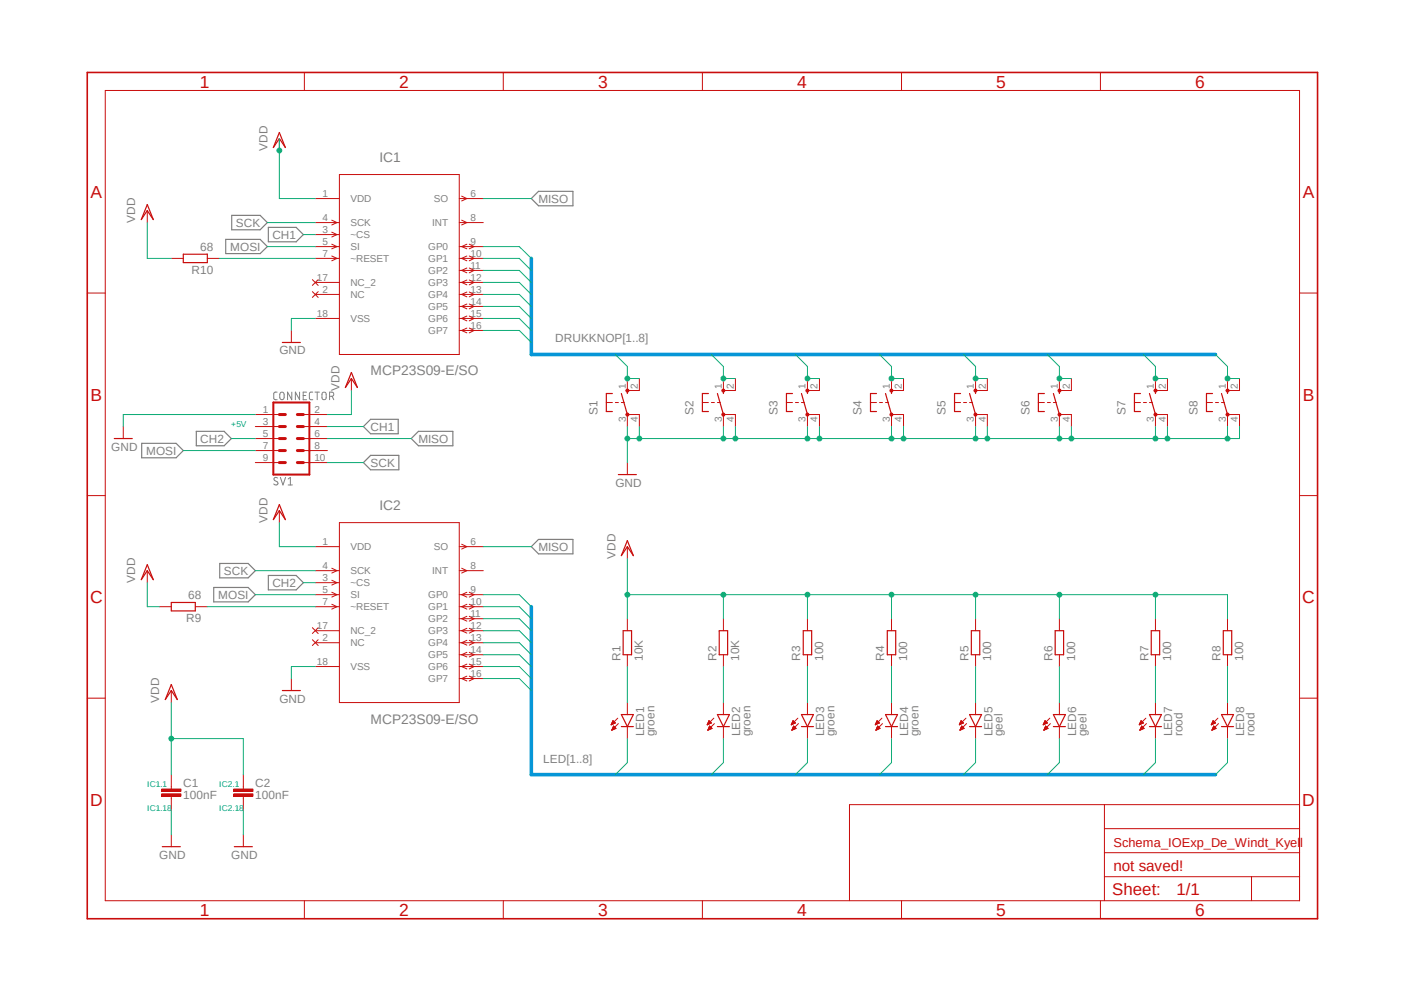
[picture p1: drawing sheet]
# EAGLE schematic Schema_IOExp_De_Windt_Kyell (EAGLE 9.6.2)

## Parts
C1  100nF  CAPACITORC0805K  [C0805K]
C2  100nF  CAPACITORC0805K  [C0805K]
CONNECTOR  SV1  CONN_05X2SHD  [2X5-SHROUDED]
IC1  MCP23S09-E/SO  [SOIC127P1030X265-18N]
IC2  MCP23S09-E/SO  [SOIC127P1030X265-18N]
LED1  groen  LEDCHIPLED_0805  [CHIPLED_0805]
LED2  groen  LEDCHIPLED_0805  [CHIPLED_0805]
LED3  groen  LEDCHIPLED_0805  [CHIPLED_0805]
LED4  groen  LEDCHIPLED_0805  [CHIPLED_0805]
LED5  geel  LEDCHIPLED_0805  [CHIPLED_0805]
LED6  geel  LEDCHIPLED_0805  [CHIPLED_0805]
LED7  rood  LEDCHIPLED_0805  [CHIPLED_0805]
LED8  rood  LEDCHIPLED_0805  [CHIPLED_0805]
R1  10K  R-EU_R0805  [R0805]
R2  10K  R-EU_R0805  [R0805]
R3  100  R-EU_R0805  [R0805]
R4  100  R-EU_R0805  [R0805]
R5  100  R-EU_R0805  [R0805]
R6  100  R-EU_R0805  [R0805]
R7  100  R-EU_R0805  [R0805]
R8  100  R-EU_R0805  [R0805]
R9  68  R-EU_R0805  [R0805]
R10  68  R-EU_R0805  [R0805]
S1  10-XX  [B3F-10XX]
S2  10-XX  [B3F-10XX]
S3  10-XX  [B3F-10XX]
S4  10-XX  [B3F-10XX]
S5  10-XX  [B3F-10XX]
S6  10-XX  [B3F-10XX]
S7  10-XX  [B3F-10XX]
S8  10-XX  [B3F-10XX]

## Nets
CH1: CONNECTOR.4 IC1.3(~CS)
CH2: CONNECTOR.5 IC2.3(~CS)
DRUKKNOP1: IC1.9(GP0) S1.1(S) S1.2(S1)
DRUKKNOP2: IC1.10(GP1) S2.1(S) S2.2(S1)
DRUKKNOP3: IC1.11(GP2) S3.1(S) S3.2(S1)
DRUKKNOP4: IC1.12(GP3) S4.1(S) S4.2(S1)
DRUKKNOP5: IC1.13(GP4) S5.1(S) S5.2(S1)
DRUKKNOP6: IC1.14(GP5) S6.1(S) S6.2(S1)
DRUKKNOP7: IC1.15(GP6) S7.1(S) S7.2(S1)
DRUKKNOP8: IC1.16(GP7) S8.1(S) S8.2(S1)
GND: C1.2 C2.2 CONNECTOR.1 IC1.18(VSS) IC2.18(VSS) S1.3(P) S1.4(P1) S2.3(P) S2.4(P1) S3.3(P) S3.4(P1) S4.3(P) S4.4(P1) S5.3(P) S5.4(P1) S6.3(P) S6.4(P1) S7.3(P) S7.4(P1) S8.3(P) S8.4(P1)
LED1: IC2.9(GP0) LED1.C
LED2: IC2.10(GP1) LED2.C
LED3: IC2.11(GP2) LED3.C
LED4: IC2.12(GP3) LED4.C
LED5: IC2.13(GP4) LED5.C
LED6: IC2.14(GP5) LED6.C
LED7: IC2.15(GP6) LED7.C
LED8: IC2.16(GP7) LED8.C
MISO: CONNECTOR.6 IC1.6(SO) IC2.6(SO)
MOSI: CONNECTOR.7 IC1.5(SI) IC2.5(SI)
N$3: LED8.A R8.1
N$4: LED7.A R7.1
N$5: LED6.A R6.1
N$6: LED5.A R5.1
N$7: LED4.A R4.1
N$8: LED3.A R3.1
N$9: LED2.A R2.1
N$10: LED1.A R1.1
N$12: IC2.7(~RESET) R9.1
N$13: IC1.7(~RESET) R10.1
SCK: CONNECTOR.10 IC1.4(SCK) IC2.4(SCK)
VDD: C1.1 C2.1 CONNECTOR.2 IC1.1(VDD) IC2.1(VDD) R1.2 R2.2 R3.2 R4.2 R5.2 R6.2 R7.2 R8.2 R9.2 R10.2
Unconnected: CONNECTOR.3 CONNECTOR.8 CONNECTOR.9 IC1.2(NC) IC1.8(INT) IC1.17(NC_2) IC2.2(NC) IC2.8(INT) IC2.17(NC_2)

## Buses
DRUKKNOP[1..8]
LED[1..8]

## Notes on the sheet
- +5V
- IC1.1 | IC2.1
- IC1.18 | IC2.18

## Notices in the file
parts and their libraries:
SparkFun-Connectors: Licensing: Creative Commons ShareAlike 4.0 International - https://creativecommons.org/licenses/by-sa/4.0
